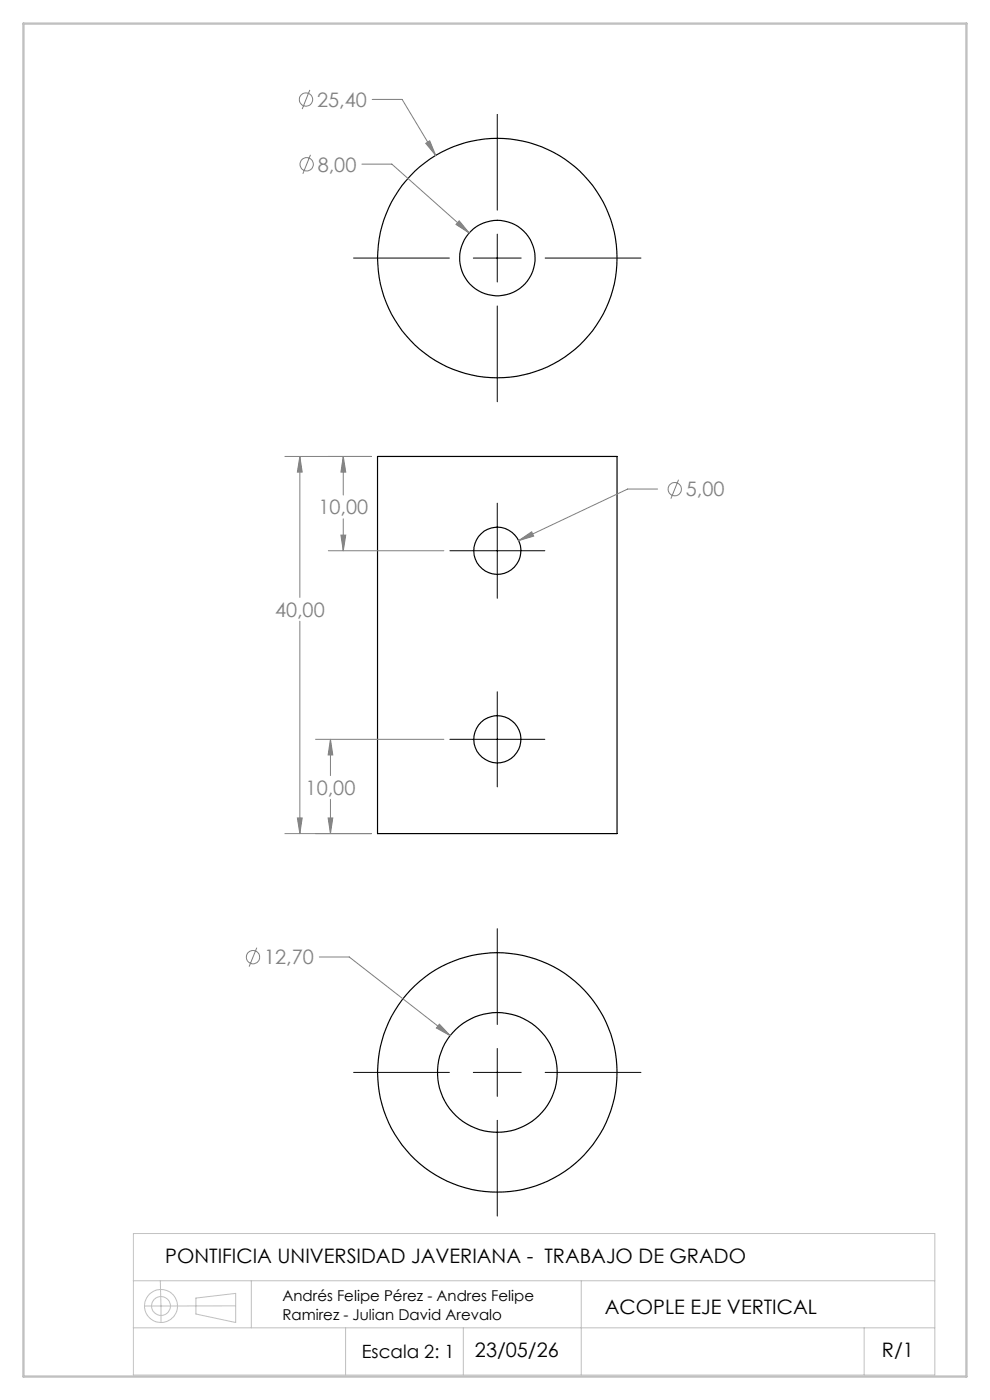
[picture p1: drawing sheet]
<svg xmlns="http://www.w3.org/2000/svg" width="210mm" height="297mm" viewBox="0 0 210 297" stroke-linecap="round" stroke-linejoin="round" font-family="sans-serif">
<g fill="none" stroke="#000" stroke-width=".25">
<path d="M80.1 96.8h50.8v80h-50.8z"/>
<circle cx="105.5" cy="54.7" r="25.4"/>
<circle cx="105.5" cy="54.7" r="8"/>
<circle cx="105.5" cy="116.8" r="5"/>
<circle cx="105.5" cy="156.8" r="5"/>
<circle cx="105.5" cy="227.5" r="12.7"/>
<circle cx="105.5" cy="227.5" r="25.4"/>
</g>
<g fill="none" stroke="#808080" stroke-width=".21">
<path d="M65.7 19.1l-1.6 4M65.9 32.8l-1.7 4.1M76.8 34.8h6.3l16.4 14.6M79 21.1h6.3l7.1 11.9M90.3 30.4l.9-.5 1.2 3.1zM97.4 46.8l2.1 2.6-2.8-1.8zM60.4 96.8h18.4M63.6 96.8l.5 3.4h-1zM63.6 96.8v29.9M72.8 96.8l.5 3.4h-1zM72.8 96.8v8.2M69.6 116.8h24.6"/>
<path d="M72.3 113.5h1l-.5 3.3zM72.8 110.1v6.7M110 114.7l2.8-1.9 .4 .9zM139.5 103.7h-6.4l-23.1 11M143.9 101.8l-1.6 4M63.6 131.8v45M66.9 156.8h27.3M70.1 156.8l.5 3.4h-1zM70.1 156.8v7.7M60.4 176.8h18.4M63.1 173.5h1l-.5 3.3zM69.6 173.5h1l-.5 3.3z"/>
<path d="M70.1 169.6v7.2M54.5 201l-1.7 4.1M67.7 203h6.4l21.4 16.7M93.2 217.3l2.3 2.4-2.9-1.6z"/>
<circle cx="64.9" cy="21.1" r="1.42"/>
<circle cx="65.1" cy="34.9" r="1.41"/>
<circle cx="143.1" cy="103.8" r="1.41"/>
<circle cx="53.7" cy="203" r="1.41"/>
</g>
<g fill="none" stroke="#c0c0c0" stroke-width=".21">
<path d="M28.3 261.7h170v30h-170zM28.3 271.7h170M34 271.7l.1 8.9M41.6 275.4l8.4-1v6.2l-8.4-1.8zM50 277l-19.3 .1M53.3 271.7v10M123.3 271.7v20M28.3 281.7h170M73.3 281.7v10M98.3 281.7v10M183.3 281.7v10"/>
<circle cx="34.1" cy="277" r="2"/>
<circle cx="34.1" cy="277.1" r="3.5"/>
</g>
<g fill="none" stroke="#000" stroke-width=".21">
<path d="M105.5 24.3v20.3M75 54.7h20.3M100.4 54.7h10.2M105.5 49.7v10.1M115.6 54.7h20.4M105.5 64.9v20.3M95.4 116.8h20.2M105.5 106.7v20.2M95.4 156.8h20.2M105.5 146.8v20.1M105.5 197v20.3M75 227.5h20.3"/>
<path d="M100.4 227.5h10.2M105.5 222.4v10.2M105.5 237.7v20.3M115.6 227.5h20.4"/>
</g>
<path d="M5 5h200v287h-200z" fill="none" stroke="#c0c0c0" stroke-width=".5"/>
<path d="M63.6 96.8l.5 3.4h-1zM63.1 173.5h1l-.5 3.3zM110 114.7l3.2-1-.4-.9zM72.8 96.8l.5 3.4h-1zM72.3 113.5h1l-.5 3.3zM70.1 156.8l.5 3.4h-1zM69.6 173.5h1l-.5 3.3zM90.3 30.4l2.1 2.6-1.2-3.1zM97.4 46.8l-.7 .8 2.8 1.8zM93.2 217.3l-.6 .8 2.9 1.6z" fill="#808080"/>
<g font-size="4.2" fill="#808080">
<text x="67.3" y="22.6">25,40</text>
<text x="67.4" y="36.4">8,00</text>
<text x="145.5" y="105.3">5,00</text>
<text x="67.6" y="109.1">10,00</text>
<text x="58.3" y="130.9">40,00</text>
<text x="64.8" y="168.6">10,00</text>
<text x="56" y="204.6">12,70</text>
</g>
<g font-size="4.2">
<text x="35.1" y="268">PONTIFICIA UNIVERSIDAD JAVERIANA - TRABAJO DE GRADO</text>
<text x="128.3" y="278.8">ACOPLE EJE VERTICAL</text>
<text x="100.8" y="287.9">23/05/26</text>
<text x="187.1" y="287.9">R/1</text>
</g>
<text font-size="3.9" x="76.8" y="288.1">Escala 2: 1</text>
<g font-size="3.2">
<text x="59.9" y="275.9">Andrés Felipe Pérez - Andres Felipe</text>
<text x="59.9" y="280.1">Ramirez - Julian David Arevalo</text>
</g>
</svg>
